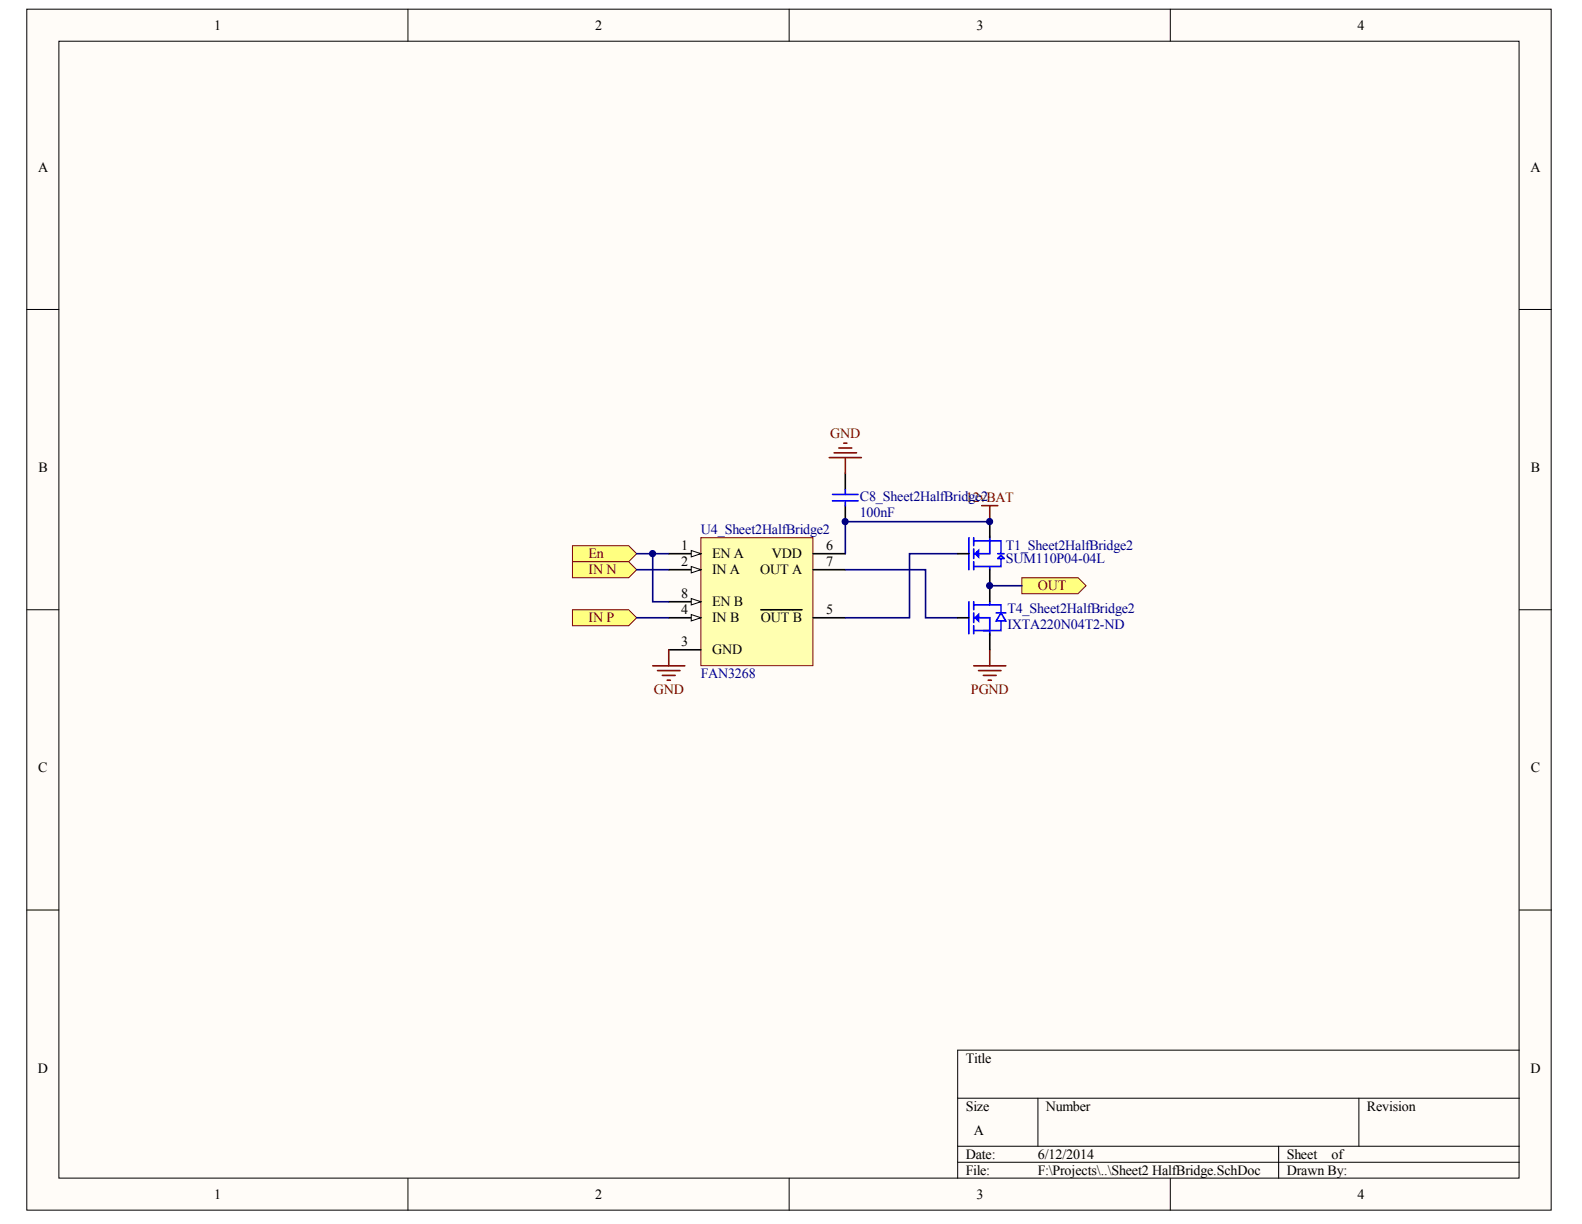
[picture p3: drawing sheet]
<svg xmlns="http://www.w3.org/2000/svg" width="279mm" height="216mm" viewBox="0 0 279 216" stroke-linecap="round" stroke-linejoin="round" font-family="sans-serif">
<g fill="#fffcf8" stroke="#000" stroke-width=".18">
<path d="M4.7 1.6h268.9v211.9h-268.9z"/>
<path d="M10.4 7.3h257.5v200.5h-257.5z"/>
</g>
<g fill="none" stroke="#000" stroke-width=".18">
<path d="M72 1.6v5.7M139.2 1.6v5.7M206.4 1.6v5.7M4.7 54.6h5.7M268 54.6h5.7M4.7 107.6h5.7M268 107.6h5.7M4.7 160.5h5.7M268 160.5h5.7M168.9 193.7h99.1M183.1 193.7v8.5M239.7 193.7v8.5"/>
<path d="M268 185.2h-99.1v22.6M72 207.8v5.7M139.2 207.8v5.7M168.9 202.2h99.1M168.9 205h99.1M206.4 207.8v5.7M225.5 202.2v5.6"/>
</g>
<path d="M123.6 94.8h19.8v22.6h-19.8z" fill="#ffffb0" stroke="#800000" stroke-width=".18"/>
<path d="M118 97.7h5.6" fill="none" stroke="#000" stroke-width=".28"/>
<path d="M121.9 97.1l1.7 .6-1.7 .5z" fill="#fffcf8" stroke="#000" stroke-width=".18"/>
<path d="M118 100.5h5.6" fill="none" stroke="#000" stroke-width=".28"/>
<path d="M121.9 99.9l1.7 .6-1.7 .6z" fill="#fffcf8" stroke="#000" stroke-width=".18"/>
<path d="M118 114.6h5.6M118 109h5.6" fill="none" stroke="#000" stroke-width=".28"/>
<path d="M121.9 108.4l1.7 .6-1.7 .5z" fill="#fffcf8" stroke="#000" stroke-width=".18"/>
<path d="M143.4 97.7h5.7M118 106.1h5.6M134.2 107.6h7.3M143.4 109h5.7M143.4 100.5h5.7" fill="none" stroke="#000" stroke-width=".28"/>
<path d="M121.9 105.6l1.7 .5-1.7 .6z" fill="#fffcf8" stroke="#000" stroke-width=".18"/>
<path d="M118 97.7h-2.9v8.4h2.9M168.9 97.7h-8.5v11.3h-11.3M174.6 92h-25.5v5.7M149.1 100.5h14.2v8.5h5.6" fill="none" stroke="#000080" stroke-width=".28"/>
<path d="M115.1 117.4h5.7M116 118.3h3.9M116.8 119.1h2.3M117.7 120h.5M118 114.6v2.8M171.8 117.4h5.6M172.6 118.3h4M173.5 119.1h2.2M174.3 120h.6M174.6 114.6v2.8" fill="none" stroke="#800000" stroke-width=".28"/>
<g fill="#ffff80" stroke="#800000" stroke-width=".18">
<path d="M101 96.3h9.9l1.4 1.4-1.4 1.4h-9.9z" fill-rule="evenodd"/>
<path d="M101 99.1h9.9l1.4 1.4-1.4 1.4h-9.9z" fill-rule="evenodd"/>
<path d="M101 107.6h9.9l1.4 1.4-1.4 1.4h-9.9z" fill-rule="evenodd"/>
</g>
<path d="M112.3 97.7h2.8M112.3 109h5.7M112.3 100.5h5.7" fill="none" stroke="#000080" stroke-width=".28"/>
<path d="M173.2 89.2h2.8M174.6 89.2v2.8" fill="none" stroke="#800000" stroke-width=".28"/>
<path d="M180.2 101.9h10l1.4 1.4-1.4 1.4h-10z" fill-rule="evenodd" fill="#ffff80" stroke="#800000" stroke-width=".18"/>
<path d="M174.6 103.3h5.6" fill="none" stroke="#000080" stroke-width=".28"/>
<path d="M149.1 83.5v2.9M149.1 89.2v2.8M168.9 97.7h2M174.6 92v2.8M168.9 109h2M174.6 100.5v5.6M174.6 111.8v2.8" fill="none" stroke="#000" stroke-width=".28"/>
<g fill="none" stroke="#00f" stroke-width=".28">
<path d="M146.8 87.2h4.6M146.8 88.3h4.6M149.1 86.4v.8M149.1 88.3v.9M170.9 94.8v5.7M171.8 97.7h.2l.6 .5v-1.1l-.6 .6h.3l.3 .2M171.8 95.4h2.8v2.3h-2M171.8 94.8v1.5M171.8 96.8v1.7M171.8 99.1v1.4M172.3 97.4l.3 .3-.3-.3M174.6 94.6v.8h2v2.3"/>
<path d="M174.6 99.9v.6M176 98.5l.6-.6 .5 .6zM176 97.7h1.1M176.6 98.5v1.4h-4.8M170.9 106.1v5.7M171.8 106.7h4.8v1.4M171.8 106.1v1.5M171.8 108.1v1.7M171.8 110.4v1.4M172.3 109.2l.3-.2-.3 .2M172.6 108.7l-.3 .3h-.3l.6 .5v-1.1l-.6 .6h-.2M172.6 109h2v2.2h-2.8"/>
<path d="M174.6 106.1v.6M174.6 111.2v.9M175.7 108.1h1.7M176.6 108.1l-.9 1.4h.9v1.7h-3.1M176.6 108.1l.8 1.4h-.8"/>
</g>
<path d="M147.1 79.9h4M148 79h2.2M148.8 78.2h.6M146.3 80.7h5.6M149.1 80.7v2.8" fill="none" stroke="#800000" stroke-width=".28"/>
<g fill="#000080" stroke="#000080" stroke-width=".18">
<circle cx="115.1" cy="97.7" r=".54"/>
<circle cx="149.1" cy="92" r=".54"/>
<circle cx="174.5" cy="103.3" r=".54"/>
<circle cx="174.5" cy="92" r=".54"/>
</g>
<g font-size="2.5">
<text x="37.8" y="5.2">1</text>
<text x="105" y="5.2">2</text>
<text x="172.2" y="5.2">3</text>
<text x="239.5" y="5.2">4</text>
<text x="6.7" y="30.3">A</text>
<text x="270" y="30.3">A</text>
<text x="6.8" y="83.3">B</text>
<text x="270" y="83.3">B</text>
<text x="120.1" y="97.1">1</text>
<text x="120.1" y="99.9">2</text>
<text x="125.6" y="98.5">EN A</text>
<text x="125.6" y="101.3">IN A</text>
<text x="134.1" y="101.3">OUT A</text>
<text x="136.1" y="98.5">VDD</text>
<text x="145.7" y="97.1">6</text>
<text x="145.7" y="99.9">7</text>
<text x="120.1" y="105.5">8</text>
<text x="125.6" y="106.9">EN B</text>
<text x="120.1" y="108.4">4</text>
<text x="125.6" y="109.8">IN B</text>
<text x="134.2" y="109.8">OUT B</text>
<text x="145.7" y="108.4">5</text>
<text x="120.1" y="114">3</text>
<text x="125.6" y="115.4">GND</text>
<text x="6.7" y="136.2">C</text>
<text x="270" y="136.2">C</text>
<text x="6.7" y="189.2">D</text>
<text x="170.3" y="187.5">Title</text>
<text x="270" y="189.2">D</text>
<text x="170.3" y="195.9">Size</text>
<text x="184.5" y="195.9">Number</text>
<text x="241.1" y="195.9">Revision</text>
<text x="171.8" y="200.2">A</text>
<text x="170.3" y="204.4">Date:</text>
<text x="170.3" y="207.2">File:</text>
<text x="183.1" y="204.4">6/12/2014</text>
<text x="183.1" y="207.2">F:\Projects\..\Sheet2 HalfBridge.SchDoc</text>
<text x="227" y="204.4">Sheet</text>
<text x="227" y="207.2">Drawn By:</text>
<text x="234.9" y="204.4">of</text>
<text x="37.8" y="211.5">1</text>
<text x="105" y="211.5">2</text>
<text x="172.2" y="211.5">3</text>
<text x="239.5" y="211.5">4</text>
</g>
<g font-size="2.5" fill="#800000">
<text x="146.4" y="77.3">GND</text>
<text x="103.8" y="98.5">En</text>
<text x="103.8" y="101.3">IN N</text>
<text x="183.1" y="104.1">OUT</text>
<text x="103.8" y="109.8">IN P</text>
<text x="115.3" y="122.5">GND</text>
<text x="171.3" y="122.5">PGND</text>
</g>
<g font-size="2.5" fill="#000080">
<text x="151.7" y="88.3">C8_Sheet2HalfBrid1g2ev2BAT</text>
<text x="123.6" y="94.2">U4_Sheet2HalfBridge2</text>
<text x="151.7" y="91.1">100nF</text>
<text x="177.4" y="97.1">T1_Sheet2HalfBridge2</text>
<text x="177.4" y="99.3">SUM110P04-04L</text>
<text x="177.7" y="108.1">T4_Sheet2HalfBridge2</text>
<text x="177.7" y="110.9">IXTA220N04T2-ND</text>
<text x="123.6" y="119.7">FAN3268</text>
</g>
</svg>
